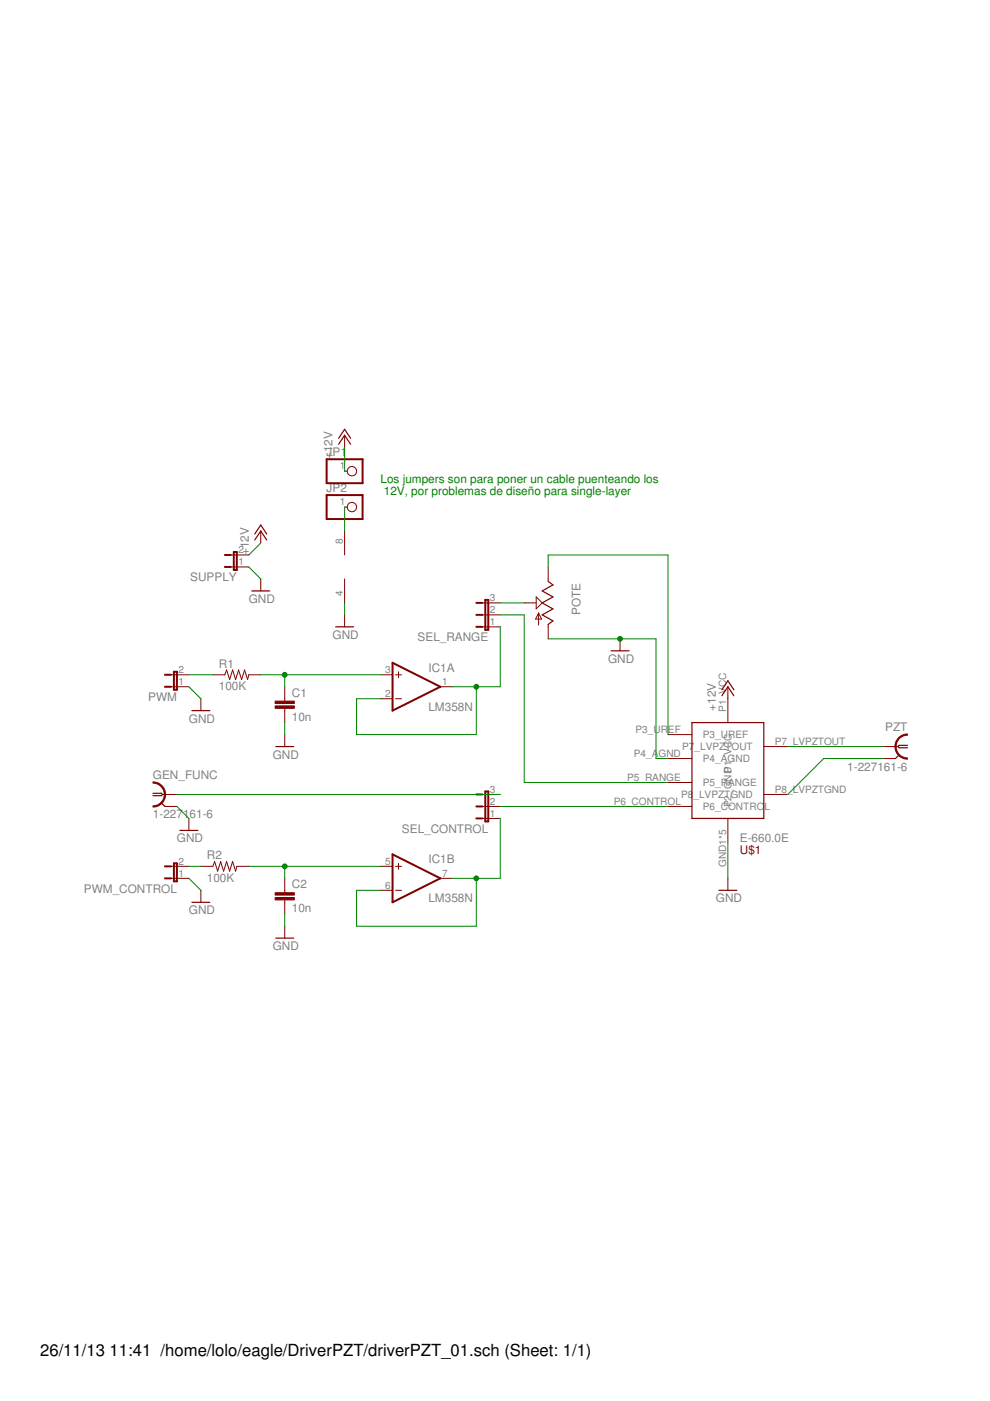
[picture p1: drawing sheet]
<svg xmlns="http://www.w3.org/2000/svg" width="210mm" height="297mm" viewBox="0 0 210 297" stroke-linecap="round" stroke-linejoin="round" font-family="sans-serif">
<g fill="none" stroke="#800000" stroke-width=".25">
<path d="M71.8 94.2l1.3-1.9 1.2 1.9M71.8 92.9l1.3-1.9 1.2 1.9M54 114.5l1.3-1.9 1.3 1.9M54 113.2l1.3-1.9 1.3 1.9M53.4 125.3h3.8M71.2 132.9h3.8M116.2 123.3l1 .7-2.2 1.3 2.2 1.3-2.2 1.2 2.2 1.3-2.2 1.3 2.2 1.2-1 .8M129.6 138h3.8M40.7 150.7h3.8M58.5 158.3h3.8M146.7 153.2h15.2v20.3h-15.2zM153.1 147.5l1.2-1.9 1.3 1.9"/>
<path d="M153.1 146.2l1.2-1.9 1.3 1.9M192.4 158h-1.8l-.2 .3 .2 .2h1.8M32.4 168.2h1.8l.3 .2-.3 .3h-1.8M34.2 170.2l.8 .8M38.1 176.1h3.9M190.6 160.1l-.7 .7M40.7 191.3h3.8M58.5 198.9h3.8M152.4 188.8h3.8"/>
</g>
<g fill="none" stroke="#800000" stroke-width=".21">
<path d="M73.1 92.3v2.5M73.1 99.9h.5M48.9 117.7h3.8M55.3 112.6v2.5M73.1 112.6v5.1M73.1 107.5h.5M48.9 120.2h3.8M55.3 122.7v2.6M73.1 122.7v5.1M73.1 130.4v2.5M102.3 127.8h3.8M102.3 130.4h3.8"/>
<path d="M102.3 132.9h3.8M111.1 127.8h2.6M113.7 126.6l1.3 1.2-1.3 1.3zM114.2 130v2.5M114.2 130l.6 1.3h-1.2zM116.2 120.2v3.1M116.2 132.4v3M131.5 135.4v2.6M36.2 143.1h3.8M36.2 145.6h3.8M42.6 148.1v2.6M45.1 143.1h2.6l.3-1.1 .7 2.1 .6-2.1 .7 2.1 .6-2.1 .6 2.1 .7-2.1 .6 2.1 .2-1h2.6"/>
<path d="M60.4 145.6v3.1M60.4 150.2v3M60.4 155.7v2.6M80.7 143.1h2.5M80.7 148.1h2.5M83.9 143.1h1.2M83.9 148.1h1.2M84.5 142.4v1.3M93.4 145.6h2.5M141.6 155.7h5.1M154.3 145.6v7.6M161.9 158.3h5.1"/>
<path d="M187.3 158.3h3.1M34.5 168.4h3M35 171h2.5M40 173.5v2.6M102.3 171h3.8M102.3 168.4h3.8M102.3 173.5h3.8M141.6 171h5.1M141.6 165.9h5.1M141.6 160.8h5.1M154.3 173.5v5.1M161.9 168.4h5.1"/>
<path d="M187.3 160.8h2.6M36.2 186.2h3.8M36.2 183.7h3.8M42.6 188.8v2.5M42.6 183.7h2.5l.4-1 .6 2 .7-2 .6 2 .6-2 .7 2 .6-2 .7 2 .2-1h2.5M60.4 186.2v3.1M60.4 190.8v3M60.4 196.4v2.5M80.7 183.7h2.5M80.7 188.8h2.5M83.9 183.7h1.2M83.9 188.8h1.2"/>
<path d="M84.5 183v1.3M93.4 186.2h2.5M154.3 186.2v2.6"/>
<circle cx="74.6" cy="99.9" r=".99"/>
<circle cx="74.6" cy="107.5" r=".99"/>
</g>
<g fill="#800000" stroke="#800000" stroke-width=".21">
<path d="M58.3 149.7h4.1v.5h-4.1z"/>
<path d="M58.3 148.7h4.1v.5h-4.1z"/>
<path d="M58.3 190.3h4.1v.5h-4.1z"/>
<path d="M58.3 189.3h4.1v.5h-4.1z"/>
</g>
<g fill="none" stroke="#800000" stroke-width=".42">
<path d="M69.3 97.4h7.6v5h-7.6zM47.7 117.7h1.2M49.6 117h.6v3.8h-.6zM69.3 105h7.6v5h-7.6zM47.7 120.2h1.2M101 127.8h1.3M101 130.4h1.3M101 132.9h1.3M102.9 127.2h.6v6.3h-.6zM35 145.6h1.2M35 143.1h1.2M36.9 142.4h.6v3.8h-.6z"/>
<path d="M83.2 140.5l10.2 5.1-10.2 5.1zM101 168.4h1.3M101 171h1.3M101 173.5h1.3M102.9 167.8h.6v6.4h-.6zM35 186.2h1.2M35 183.7h1.2M36.9 183h.6v3.9h-.6zM83.2 181.1l10.2 5.1-10.2 5.1z"/>
</g>
<g fill="#800000" stroke="#800000" stroke-width=".21">
<path d="M32.4 165.8a2.67 2.67 0 0 1 2.7 2.6 2.67 2.67 0 0 1-2.7 2.7v-.2a2.41 2.41 0 0 0 2.4-2.5 2.41 2.41 0 0 0-2.4-2.4z" fill-rule="evenodd"/>
<path d="M190.6 156.3l1.1-.6 .7-.1v.3a2.41 2.41 0 0 0-2.4 2.4 2.41 2.41 0 0 0 2.4 2.4v.3a2.66 2.66 0 0 1-2.5-1.7 2.66 2.66 0 0 1 .7-3z" fill-rule="evenodd"/>
</g>
<g fill="none" stroke="#008000" stroke-width=".21">
<path d="M73.1 94.8v5.1M55.3 115.1l-2.6 2.6M73.1 107.5v5.1M52.7 120.2l2.6 2.5M73.1 127.8v2.6M106.1 130.4h5v35.5h30.5M106.1 127.8h5M106.1 132.9v12.7h-10.2M116.2 135.4h22.9v25.4h2.5M116.2 120.2v-2.5h25.4v38M40 145.6l2.6 2.5M40 143.1h5.1"/>
<path d="M55.3 143.1h25.4M60.4 143.1v2.5M60.4 153.2v2.5M101 145.6v10.1h-25.4v-7.6h5.1M167 158.3h20.3M37.5 171l2.5 2.5M37.5 168.4h68.6M106.1 171h35.5M106.1 173.5v12.7h-10.2M154.3 178.6v7.6M187.3 160.8h-12.7l-7.6 7.6M40 186.2l2.6 2.6"/>
<path d="M40 183.7h2.6M52.7 183.7h28M60.4 183.7v2.5M60.4 193.8v2.6M101 186.2v10.2h-25.4v-7.6h5.1"/>
</g>
<g fill="#008000" stroke="#008000" stroke-width=".21">
<circle cx="131.5" cy="135.4" r=".51"/>
<circle cx="60.4" cy="183.7" r=".51"/>
<circle cx="60.4" cy="143.1" r=".51"/>
<circle cx="101" cy="145.6" r=".51"/>
<circle cx="101" cy="186.2" r=".51"/>
</g>
<g font-size="3.5">
<text x="8.5" y="287.5">26/11/13</text>
<text x="23.2" y="287.5">11:41 /home/lolo/eagle/DriverPZT/driverPZT_01.sch (Sheet: 1/1)</text>
</g>
<g font-size="2.5" fill="#808080">
<text x="69.3" y="96.7">JP1</text>
<text x="70.5" y="97.4" transform="rotate(-90 70.5 97.4)">+12V</text>
<text x="69.3" y="104.3">JP2</text>
<text x="52.7" y="117.7" transform="rotate(-90 52.7 117.7)">+12V</text>
<text x="40.3" y="123.3">SUPPLY</text>
<text x="52.7" y="127.8">GND</text>
<text x="123.1" y="130.4" transform="rotate(-90 123.1 130.4)">POTE</text>
<text x="70.5" y="135.4">GND</text>
<text x="88.5" y="136">SEL_RANGE</text>
<text x="46.4" y="141.6">R1</text>
<text x="90.8" y="142.4">IC1A</text>
<text x="128.9" y="140.5">GND</text>
<text x="31.4" y="148.6">PWM</text>
<text x="46.4" y="146.4">100K</text>
<text x="61.9" y="147.8">C1</text>
<text x="40" y="153.2">GND</text>
<text x="61.9" y="152.8">10n</text>
<text x="90.8" y="150.7">LM358N</text>
<text x="151.8" y="150.7" transform="rotate(-90 151.8 150.7)">+12V</text>
<text x="187.7" y="155">PZT</text>
<text x="57.8" y="160.8">GND</text>
<text x="32.4" y="165.1">GEN_FUNC</text>
<text x="179.6" y="163.4">1-227161-6</text>
<text x="32.4" y="173.5">1-227161-6</text>
<text x="37.5" y="178.6">GND</text>
<text x="85.2" y="176.6">SEL_CONTROL</text>
<text x="156.9" y="178.6">E-660.0E</text>
<text x="43.9" y="182.2">R2</text>
<text x="90.8" y="183">IC1B</text>
<text x="17.8" y="189.3">PWM_CONTROL</text>
<text x="43.9" y="187">100K</text>
<text x="61.9" y="188.4">C2</text>
<text x="90.8" y="191.3">LM358N</text>
<text x="151.8" y="191.3">GND</text>
<text x="40" y="193.8">GND</text>
<text x="61.9" y="193.5">10n</text>
<text x="57.8" y="201.5">GND</text>
</g>
<g font-size="2.5" fill="#008000">
<text x="80.7" y="102.3">Los jumpers son para poner un cable puenteando los</text>
<text x="81.4" y="105">12V, por problemas de diseño para single-layer</text>
</g>
<text font-size="2.5" fill="#800000" x="156.9" y="181.1">U$1</text>
<g font-size="2.1" fill="#808080">
<text x="72.1" y="99.5">1</text>
<text x="72.1" y="107.2">1</text>
<text x="50.6" y="119.9">1</text>
<text x="50.6" y="117.3">2</text>
<text x="72.7" y="115.3" transform="rotate(-90 72.7 115.3)">8</text>
<text x="72.7" y="126.3" transform="rotate(-90 72.7 126.3)">4</text>
<text x="103.9" y="130">2</text>
<text x="103.9" y="127.5">3</text>
<text x="103.9" y="132.5">1</text>
<text x="37.9" y="142.7">2</text>
<text x="81.7" y="142.7">3</text>
<text x="37.9" y="145.2">1</text>
<text x="81.7" y="147.8">2</text>
<text x="93.7" y="145.2">1</text>
<text x="134.7" y="155.4">P3_UREF</text>
<text x="154" y="150.9" transform="rotate(-90 154 150.9)">P1_VCC</text>
<text x="134.4" y="160.5">P4_A</text>
<text x="139.6" y="160.5">GND</text>
<text x="144.6" y="159.1">P7</text>
<text x="147.3" y="159.1">_LVPZTOUT</text>
<text x="149" y="161.6">P4_AGND</text>
<text x="149" y="156.5">P3_UREF</text>
<text x="164.3" y="157.9">P7_LVPZTOUT</text>
<text x="133" y="165.6">P5_RANGE</text>
<text x="149" y="166.7">P5_RANGE</text>
<text x="155.1" y="163.9" transform="rotate(-90 155.1 163.9)">P1_VCC</text>
<text x="103.9" y="173.2">1</text>
<text x="103.9" y="170.6">2</text>
<text x="103.9" y="168.1">3</text>
<text x="130.1" y="170.6">P6_CONTROL</text>
<text x="144.4" y="169.2">P8</text>
<text x="147" y="169.2">_LVPZTGND</text>
<text x="149" y="171.7">P6_CONTRO</text>
<text x="155.1" y="171.2" transform="rotate(-90 155.1 171.2)">P2_GND</text>
<text x="162.1" y="171.7">L</text>
<text x="164.3" y="168.1">P8_LVPZTGND</text>
<text x="37.9" y="185.9">1</text>
<text x="37.9" y="183.3">2</text>
<text x="81.7" y="183.3">5</text>
<text x="93.7" y="185.9">7</text>
<text x="154" y="183.8" transform="rotate(-90 154 183.8)">GND1*5</text>
<text x="81.7" y="188.4">6</text>
</g>
</svg>
